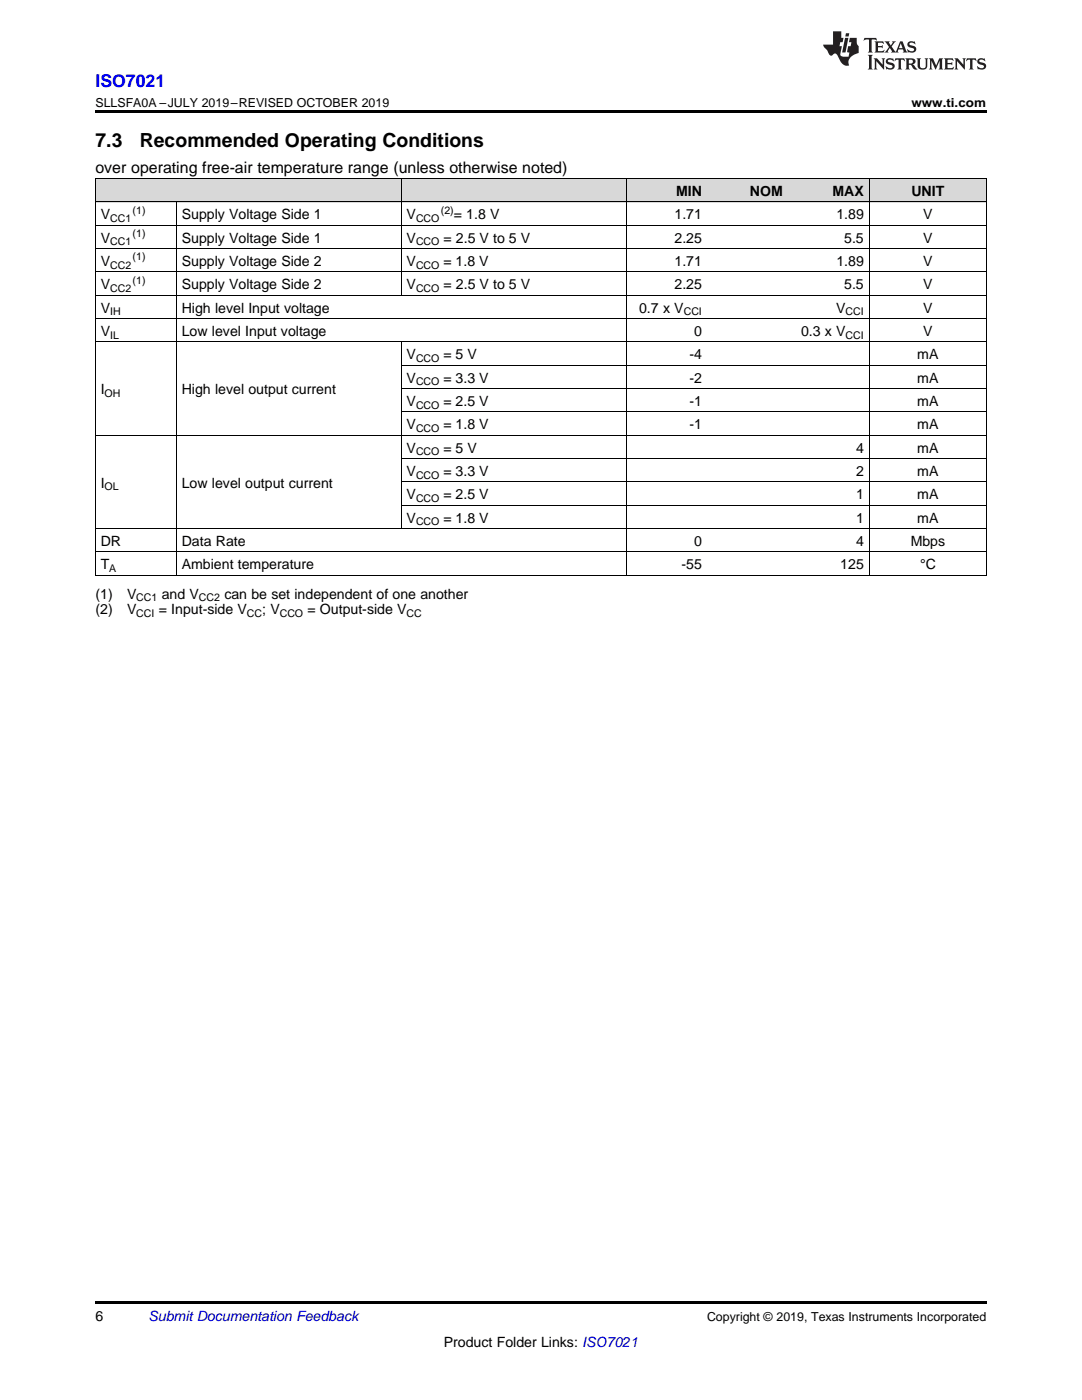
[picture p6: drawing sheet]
<svg xmlns="http://www.w3.org/2000/svg" width="216mm" height="279mm" viewBox="0 0 216 279" stroke-linecap="round" stroke-linejoin="round" font-family="sans-serif">
<g fill="#d8d8d8">
<path d="M19 35.7h16.2v4.7h-16.2z"/>
<path d="M35.2 35.7h44.9v4.7h-44.9z"/>
<path d="M80.1 35.7h44.9v4.7h-44.9z"/>
<path d="M125 35.7h16.1v4.7h-16.1z"/>
<path d="M141.1 35.7h16.2v4.7h-16.2z"/>
<path d="M157.3 35.7h16.2v4.7h-16.2z"/>
<path d="M173.5 35.7h23.3v4.7h-23.3z"/>
</g>
<path d="M19 22h177.8v.5h-177.8zM19 114.8l.2 .1zM80 114.8l.1 .1zM124.9 114.8l.1 .1zM141 114.8l.1 .1zM157.2 114.8l.1 .1zM173.4 114.8l.1 .1zM196.7 114.8l.1 .1zM19 259.7h177.8v.5h-177.8z" fill="#000"/>
<g fill="none" stroke="#000" stroke-width=".2">
<path d="M19 35.6h177.8M19.1 35.7v79.2M80 35.7v23.3M124.9 35.7v79.2M173.4 35.7v79.2M196.8 35.7v79.2M19 58.9h177.8M19 54.3h177.8M19 49.6h177.8M19 45h177.8M19 40.3h177.8M35.2 40.3v74.6"/>
<path d="M19 68.2h177.8M19 63.6h177.8M80 68.3v37.3M80.1 77.6h116.7M80.1 72.9h116.7M19 86.9h177.8M80.1 96.2h116.7M80.1 91.5h116.7M80.1 82.2h116.7M19 114.8h177.8M19 110.2h177.8M19 105.5h177.8"/>
<path d="M80.1 100.8h116.7"/>
</g>
<g fill="#231f20">
<path d="M172.5 7.6l-.1 .5 .4-.2h.6v.1v2.1l-.2 .4h.9l-.2-.4v-2.1l.1-.1h.5l.5 .2-.2-.5zM174.5 8.3l.2 .3v1.5l-.2 .4h1.8l.2-.6a1.04 1.04 0 0 1-1.3 .2v-.7h.6l.3 .2v-.6l-.3 .2h-.6v-.6l.8-.1 .4 .3-.2-.5zM176.5 8.3l.9 1.1-.9 1.1h.8l-.2-.2 .4-.7 .5 .7-.2 .2h1.5l-.2-.2 .2-.4h.9l.1 .4-.2 .2h1l-.3-.3-.7-1.9h-.5l-.9 2-.8-1 .9-1h-.8l.1 .3-.4 .5-.3-.6 .1-.2zM179.7 8.6l.4 1h-.7zM181.3 8.4a.63 .63 0 0 0-.2 .7 .63 .63 0 0 0 .6 .4l.6 .2 .1 .2a.75 .75 0 0 1-.7 .4 .75 .75 0 0 1-.6-.5l.1 .7 .1-.1a1.11 1.11 0 0 0 1.5-.6 1.13 1.13 0 0 0-1.2-.8l-.1-.4a1.04 1.04 0 0 1 1.2 .2l-.2-.5-.2 .1-.4-.2zM173.2 10.9l.2 .4v2.2l-.2 .4h1l-.3-.4v-2.2l.3-.4zM174.3 11.6l.3 .4v1.5l-.3 .4h.8l-.2-.4v-1.3l1.5 1.7v-1.9l.2-.4h-.7l.2 .4v.9l-1.1-1.3zM177 11.8a.62 .62 0 0 0-.2 .7 .62 .62 0 0 0 .6 .4l.6 .1 .1 .3a.76 .76 0 0 1-.7 .3 .76 .76 0 0 1-.7-.4l.2 .7 .1-.1a1.11 1.11 0 0 0 1.5-.6 1.13 1.13 0 0 0-1.2-.8l-.1-.4a1.04 1.04 0 0 1 1.2 .2l-.2-.6-.2 .1-.5-.1zM178.7 11.6l-.2 .6a.61 .61 0 0 1 .8-.3v1.6l-.2 .4h.9l-.2-.4v-1.6a.63 .63 0 0 1 .7 .3l-.1-.6zM180.6 11.6l.3 .4v1.5l-.3 .4h1l-.2-.2-.1-.8 .6 .2a.76 .76 0 0 0 1.2 .7l-1-1a.58 .58 0 0 0 .6-.5 .58 .58 0 0 0-.5-.6zM181.4 11.9h.1a.45 .45 0 0 1 .5 .1 .45 .45 0 0 1 .1 .5l-.8 .2zM182.9 11.6l.2 .2a2.17 2.17 0 0 0 .3 1.9 .99 .99 0 0 0 1.6-.6v-1.1l.2-.4h-.7l.2 .2a1.92 1.92 0 0 1-.2 1.8 .6 .6 0 0 1-.9-.5v-1.1l.2-.4zM185.4 11.6l.2 .4v1.5l-.2 .4h.7l-.2-.4v-1.4l.8 1.8 .8-1.8v1.4l-.2 .4h.9l-.2-.4v-1.5l.2-.4h-.8l-.6 1.5-.6-1.5zM188.4 11.6l.2 .4v1.5l-.2 .4h1.8l.1-.6a1.04 1.04 0 0 1-1.2 .1v-.6h.5l.4 .2v-.6l-.4 .2h-.5v-.7h.8l.3 .3-.1-.6zM190.5 11.6l.2 .4v1.5l-.2 .4h.7l-.2-.4v-1.3l1.5 1.7v-1.9l.2-.4h-.7l.2 .4v.9l-1.1-1.3zM192.9 11.6l-.1 .6a.61 .61 0 0 1 .7-.3l.1 1.6-.3 .4h1l-.3-.4 .1-1.6a.63 .63 0 0 1 .7 .3l-.1-.6zM195.2 11.8a.62 .62 0 0 0-.2 .7 .62 .62 0 0 0 .6 .4l.6 .1 .1 .3a.76 .76 0 0 1-.7 .3 .76 .76 0 0 1-.6-.4l.1 .7 .1-.1a1.11 1.11 0 0 0 1.6-.6 1.13 1.13 0 0 0-1.3-.8l-.1-.4a1.04 1.04 0 0 1 1.2 .2l-.1-.6-.2 .1-.5-.1z"/>
<path d="M166.2 6.3v2.6h-1.9v.4l.8 .9a.91 .91 0 0 0 1 .8 .56 .56 0 0 1 .5-.3 .56 .56 0 0 1 .5 .3l.4 .8a1.53 1.53 0 0 0 1.9 1.2 1.54 1.54 0 0 1 1-2.1l.9-.3v-1.4a1.52 1.52 0 0 1-.4-1.6h-1.3l-.2 .8h.5l-.2 .8h-.5l-.1 1v.2l.4 .1-.2 .8a1.93 1.93 0 0 1-1.6-.3l.3-1.8h-.5l.2-.8h.4l.2-.8h-.4v-1.3zM168.6 7.6l-.6 2.9h.7l.6-2.9zM168.8 6.6l-.1 .7h.6l.2-.7z"/>
</g>
<g font-size="3.9">
<text x="19" y="29.3">7.3</text>
<text x="27.9" y="29.3">Recommended Operating Conditions</text>
</g>
<text font-size="3.5" fill="#00f" x="19" y="17.3">ISO7021</text>
<text font-size="3.2" x="19" y="34.4">over operating free-air temperature range (unless otherwise noted)</text>
<g font-size="2.8">
<text x="134.9" y="39.1">MIN</text>
<text x="149.6" y="39.1">NOM</text>
<text x="166.1" y="39.1">MAX</text>
<text x="181.9" y="39.1">UNIT</text>
<text x="20.1" y="43.7">V</text>
<text x="36.3" y="43.7">Supply Voltage Side 1</text>
<text x="81.1" y="43.7">V</text>
<text x="90.5" y="43.7">= 1.8 V</text>
<text x="134.6" y="43.7">1.71</text>
<text x="166.9" y="43.7">1.89</text>
<text x="184.2" y="43.7">V</text>
<text x="20.1" y="48.4">V</text>
<text x="20.1" y="53.1">V</text>
<text x="36.3" y="48.4">Supply Voltage Side 1</text>
<text x="36.3" y="53.1">Supply Voltage Side 2</text>
<text x="81.1" y="48.4">V</text>
<text x="81.1" y="53.1">V</text>
<text x="88.5" y="53.1">= 1.8 V</text>
<text x="88.5" y="48.4">= 2.5 V to 5 V</text>
<text x="134.6" y="48.4">2.25</text>
<text x="134.6" y="53.1">1.71</text>
<text x="166.9" y="53.1">1.89</text>
<text x="168.5" y="48.4">5.5</text>
<text x="184.2" y="48.4">V</text>
<text x="184.2" y="53.1">V</text>
<text x="20.1" y="57.7">V</text>
<text x="36.3" y="57.7">Supply Voltage Side 2</text>
<text x="81.1" y="57.7">V</text>
<text x="88.5" y="57.7">= 2.5 V to 5 V</text>
<text x="134.6" y="57.7">2.25</text>
<text x="168.5" y="57.7">5.5</text>
<text x="184.2" y="57.7">V</text>
<text x="20.1" y="62.4">V</text>
<text x="36.3" y="62.4">High level Input voltage</text>
<text x="127.5" y="62.4">0.7 x V</text>
<text x="166.9" y="62.4">V</text>
<text x="184.2" y="62.4">V</text>
<text x="20.1" y="67">V</text>
<text x="36.3" y="67">Low level Input voltage</text>
<text x="81.1" y="71.7">V</text>
<text x="88.5" y="71.7">= 5 V</text>
<text x="137.6" y="71.7">-4</text>
<text x="138.5" y="67">0</text>
<text x="159.8" y="67">0.3 x V</text>
<text x="183" y="71.7">mA</text>
<text x="184.2" y="67">V</text>
<text x="81.1" y="76.3">V</text>
<text x="88.5" y="76.3">= 3.3 V</text>
<text x="137.6" y="76.3">-2</text>
<text x="183" y="76.3">mA</text>
<text x="20.1" y="78.7">I</text>
<text x="36.3" y="78.7">High level output current</text>
<text x="81.1" y="81">V</text>
<text x="88.5" y="81">= 2.5 V</text>
<text x="137.6" y="81">-1</text>
<text x="183" y="81">mA</text>
<text x="81.1" y="85.7">V</text>
<text x="88.5" y="85.7">= 1.8 V</text>
<text x="137.6" y="85.7">-1</text>
<text x="183" y="85.7">mA</text>
<text x="81.1" y="90.3">V</text>
<text x="81.1" y="95">V</text>
<text x="88.5" y="90.3">= 5 V</text>
<text x="88.5" y="95">= 3.3 V</text>
<text x="170.8" y="90.3">4</text>
<text x="170.8" y="95">2</text>
<text x="183" y="90.3">mA</text>
<text x="183" y="95">mA</text>
<text x="20.1" y="97.3">I</text>
<text x="36.3" y="97.3">Low level output current</text>
<text x="81.1" y="99.6">V</text>
<text x="88.5" y="99.6">= 2.5 V</text>
<text x="170.8" y="99.6">1</text>
<text x="183" y="99.6">mA</text>
<text x="81.1" y="104.3">V</text>
<text x="88.5" y="104.3">= 1.8 V</text>
<text x="170.8" y="104.3">1</text>
<text x="183" y="104.3">mA</text>
<text x="20.1" y="108.9">DR</text>
<text x="20.1" y="113.6">T</text>
<text x="36.3" y="108.9">Data Rate</text>
<text x="36.3" y="113.6">Ambient temperature</text>
<text x="136" y="113.6">-55</text>
<text x="138.5" y="108.9">0</text>
<text x="167.7" y="113.6">125</text>
<text x="170.8" y="108.9">4</text>
<text x="181.7" y="108.9">Mbps</text>
<text x="183.6" y="113.6">°C</text>
<text x="19" y="119.5">(1)</text>
<text x="25.4" y="119.5">V</text>
<text x="32.3" y="119.5">and V</text>
<text x="44.8" y="119.5">can be set independent of one another</text>
<text x="19" y="122.6">(2)</text>
<text x="25.4" y="122.6">V</text>
<text x="31.7" y="122.6">= Input-side V</text>
<text x="52.3" y="122.6">; V</text>
<text x="61.3" y="122.6">= Output-side V</text>
<text x="19" y="263.6">6</text>
<text x="88.5" y="268.9">Product Folder Links: ISO7021</text>
</g>
<text font-size="2.8" fill="#0000c8" x="29.6" y="263.6">Submit Documentation Feedback</text>
<g font-size="2.5">
<text x="19" y="21.4">SLLSFA0A –JULY 2019–REVISED OCTOBER 2019</text>
<text x="181.9" y="21.4">www.ti.com</text>
<text x="141.1" y="263.6">Copyright © 2019, Texas Instruments Incorporated</text>
</g>
<g font-size="2.1">
<text x="22" y="44.3">CC1</text>
<text x="26.5" y="42.6">(1)</text>
<text x="26.5" y="47.3">(1)</text>
<text x="83" y="44.3">CCO</text>
<text x="88" y="42.6">(2)</text>
<text x="22" y="49">CC1</text>
<text x="22" y="53.6">CC2</text>
<text x="26.5" y="51.9">(1)</text>
<text x="83" y="49">CCO</text>
<text x="83" y="53.6">CCO</text>
<text x="22" y="58.3">CC2</text>
<text x="26.5" y="56.6">(1)</text>
<text x="83" y="58.3">CCO</text>
<text x="22" y="62.9">IH</text>
<text x="136.4" y="62.9">CCI</text>
<text x="168.7" y="62.9">CCI</text>
<text x="22" y="67.6">IL</text>
<text x="168.7" y="67.6">CCI</text>
<text x="83" y="72.2">CCO</text>
<text x="83" y="76.9">CCO</text>
<text x="20.9" y="79.2">OH</text>
<text x="83" y="81.6">CCO</text>
<text x="83" y="86.2">CCO</text>
<text x="83" y="90.9">CCO</text>
<text x="83" y="95.5">CCO</text>
<text x="20.9" y="97.9">OL</text>
<text x="83" y="100.2">CCO</text>
<text x="83" y="104.8">CCO</text>
<text x="21.8" y="114.2">A</text>
<text x="27.2" y="120">CC1</text>
<text x="27.2" y="123.2">CCI</text>
<text x="39.7" y="120">CC2</text>
<text x="49.3" y="123.2">CC</text>
<text x="55.8" y="123.2">CCO</text>
<text x="81.1" y="123.2">CC</text>
</g>
</svg>
